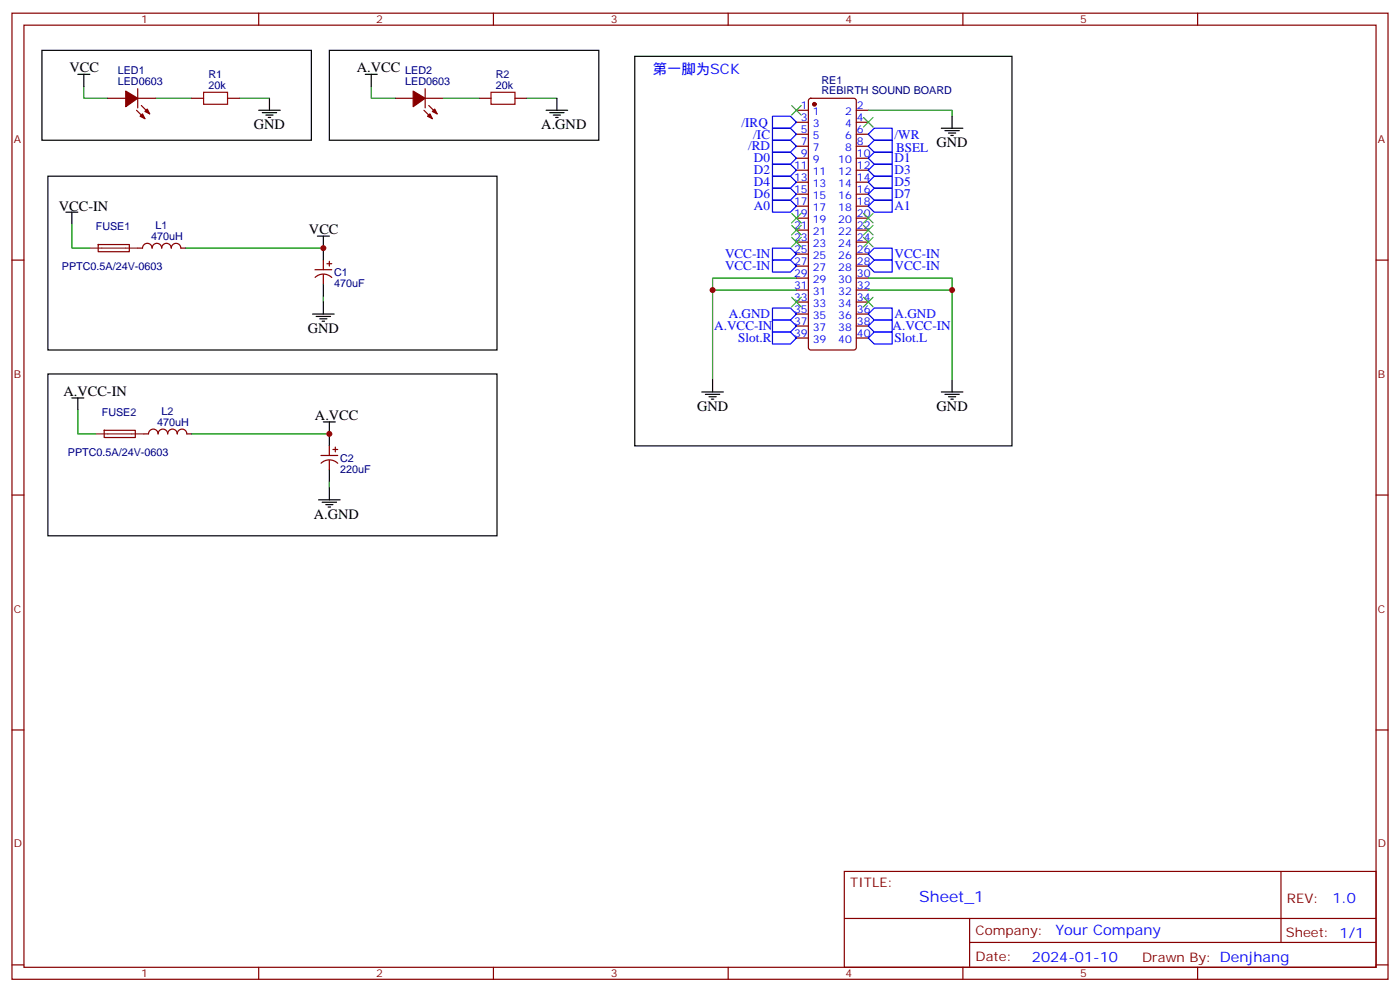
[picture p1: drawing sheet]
<svg xmlns="http://www.w3.org/2000/svg" width="412mm" height="292mm" viewBox="0 0 412 292" stroke-linecap="round" stroke-linejoin="round" font-family="sans-serif">
<g fill="none" stroke="#870000" stroke-width=".35">
<path d="M3.5 3.9h405.4v284.3h-405.4zM7.1 7.4h398.2v277.3h-398.2zM76.2 3.9v3.5M145.3 3.9v3.5M214.5 3.9v3.5M283.6 3.9v3.5M352.8 3.9v3.5M31.7 28.9h5.3M40.2 32.5l2.5 2.4M40.6 28.9h5.3M40.6 26.1v5.7M41.6 31l2.5 2.5"/>
<path d="M56.4 28.9h3.6M67 28.9h3.6M116.4 28.9h5.3M124.9 32.5l2.5 2.4M125.2 28.9h5.3M125.2 26.1v5.7M126.3 31l2.5 2.5M141.1 28.9h3.5M151.7 28.9h3.5M234.6 32.5h3.5M234.6 36h3.5M234.6 39.5h3.5"/>
<path d="M238.4 29.1l.4-.2h12.7l.5 .2 .2 .5v72.7l-.2 .5-.5 .2h-12.7l-.5-.2-.2-.5v-72.7zM252.2 32.5h3.6M252.2 36h3.6M252.2 39.5h3.6M234.6 43h3.5M234.6 46.6h3.5M234.6 50.1h3.5M234.6 53.6h3.5M234.6 57.1h3.5M252.2 43h3.6M252.2 46.6h3.6M252.2 50.1h3.6"/>
<path d="M252.2 53.6h3.6M252.2 57.1h3.6M3.5 76.6h3.6M28.9 72h9.2v2l-9.1 .1zM40.6 73h1.4a1.41 1.41 0 0 1 1.4-1.4 1.41 1.41 0 0 1 1.4 1.4 1.41 1.41 0 0 1 1.4-1.4 1.41 1.41 0 0 1 1.4 1.4 1.41 1.41 0 0 1 1.4-1.4 1.41 1.41 0 0 1 1.4 1.4 1.41 1.41 0 0 1 1.5-1.4 1.41 1.41 0 0 1 1.4 1.4h1.4M92.8 79.4h4.9M95.2 76.6v2.8M96.3 77.6h1.4M97 76.9v1.4M234.6 78.3h3.5M234.6 74.8h3.5M234.6 60.7h3.5"/>
<path d="M234.6 71.3h3.5M234.6 64.2h3.5M234.6 67.7h3.5M252.2 78.3h3.6M252.2 74.8h3.6M252.2 60.7h3.6M252.2 71.3h3.6M252.2 64.2h3.6M252.2 67.7h3.6M405.3 76.6h3.6M92.8 81.6a3.5 3.5 0 0 1 4.9 .1M95.2 80.8v2.8"/>
<path d="M234.6 99.5h3.5M234.6 96h3.5M234.6 92.4h3.5M234.6 88.9h3.5M234.6 85.4h3.5M234.6 81.8h3.5M252.2 99.5h3.6M252.2 96h3.6M252.2 92.4h3.6M252.2 88.9h3.6M252.2 85.4h3.6M252.2 81.8h3.6"/>
<path d="M30.7 126.7l9.1-.1 .1 2.1-9.2 .1zM42.3 127.7h1.4a1.41 1.41 0 0 1 1.5-1.4 1.41 1.41 0 0 1 1.4 1.4 1.41 1.41 0 0 1 1.4-1.4 1.41 1.41 0 0 1 1.4 1.4 1.41 1.41 0 0 1 1.4-1.4 1.41 1.41 0 0 1 1.4 1.4 1.41 1.41 0 0 1 1.4-1.4 1.41 1.41 0 0 1 1.4 1.4h1.4M94.5 134.1h5M94.6 136.3a3.5 3.5 0 0 1 4.9 .1M97 131.2v2.9M97 135.5v2.8M98.1 132.3h1.4M98.8 131.6v1.4M3.5 145.7h3.6M405.3 145.7h3.6M3.5 214.8h3.6M405.3 214.8h3.6"/>
<path d="M248.7 256.5h156.6v28.2h-156.6zM377.3 256.5v20.9M248.7 270.3h156.5M285.6 277.4h119.6M285.6 270.3v14.1M3.5 284h3.6M76.2 284.7v3.5M145.3 284.7v3.5M214.5 284.7v3.5M283.6 284.7v3.5M352.8 284.7v3.5M405.3 284h3.6"/>
</g>
<g fill="#870000" stroke="#870000" stroke-width=".35">
<path d="M37 26.8l3.6 2.1-3.6 2.5z"/>
<path d="M42 33.5l.7 1.4-1.4-.7z"/>
<path d="M43.4 32.1l.7 1.4-1.4-.7z"/>
<path d="M121.7 26.8l3.5 2.1-3.5 2.5z"/>
<path d="M126.6 33.5l.8 1.4-1.5-.7z"/>
<path d="M128.1 32.1l.7 1.4-1.4-.7z"/>
<circle cx="239.9" cy="30.7" r=".53"/>
</g>
<g fill="none" stroke="#00f" stroke-width=".35">
<path d="M227.5 37.7h5.3l1.8 1.8-1.8 1.8h-5.3zM227.5 34.2h5.3l1.8 1.8-1.8 1.7h-5.3zM257.5 37.7h5.3v3.6h-5.3l-1.7-1.8zM227.5 58.9h5.3l1.8 1.8-1.8 1.7h-5.3zM227.5 55.4h5.3l1.8 1.7-1.8 1.8h-5.3zM227.5 51.9h5.3l1.8 1.7-1.8 1.8h-5.3zM227.5 48.3h5.3l1.8 1.8-1.8 1.8h-5.3zM227.5 44.8h5.3l1.8 1.8-1.8 1.7h-5.3zM227.5 41.3h5.3l1.8 1.7-1.8 1.8h-5.3zM255.8 57.1l1.7-1.7h5.3v3.5h-5.3zM255.8 50.1l1.7-1.8h5.3v3.6h-5.3zM255.8 43l1.7-1.7h5.3v3.5h-5.3z"/>
<path d="M257.5 51.9h5.3v3.5h-5.3l-1.7-1.8zM257.5 44.8h5.3v3.5h-5.3l-1.7-1.7zM257.5 58.9h5.3v3.5h-5.3l-1.7-1.7zM227.5 76.6h5.3l1.8 1.7-1.8 1.8h-5.3zM227.5 73h5.3l1.8 1.8-1.8 1.8h-5.3zM255.8 74.8l1.7-1.8h5.3v3.6h-5.3zM257.5 76.6h5.3v3.5h-5.3l-1.7-1.8zM227.5 97.7h5.3l1.8 1.8-1.8 1.7h-5.3zM227.5 94.2h5.3l1.8 1.8-1.8 1.7h-5.3zM227.5 90.7h5.3l1.8 1.7-1.8 1.8h-5.3zM255.8 96l1.7-1.8h5.3v3.5h-5.3zM255.8 99.5l1.7-1.8h5.3v3.5h-5.3z"/>
<path d="M257.5 90.7h5.3v3.5h-5.3l-1.7-1.8z"/>
</g>
<g fill="none" stroke="#000" stroke-width=".35">
<path d="M12.3 14.8h79.4v26.5h-79.4zM97 14.8h79.4v26.5h-79.4zM187 16.6h111.1v114.6h-111.1zM22.9 21.9h3.6M24.7 21.9v3.5M76.2 32.5h6.3M77.3 33.2h4.2M78.3 33.9h2.1M79 34.6h.7M79.4 28.9v3.6M107.6 21.9h3.5M109.4 21.9v3.5"/>
<path d="M160.9 32.5h6.3M161.9 33.2h4.3M163 33.9h2.1M163.7 34.6h.7M164 28.9v3.6M277.3 37.7h6.3M278.3 38.5h4.3M279.4 39.2h2.1M280.1 39.9h.7M280.5 34.2v3.5M14.1 51.9h132.3v51.1h-132.3zM19.4 62.4h3.5"/>
<path d="M21.2 62.4v3.6M93.5 69.5h3.5M95.2 69.5v7.1M92.1 92.4h6.3M93.1 93.1h4.3M94.2 93.8h2.1M94.9 94.5h.7M95.2 83.6v3.5M95.2 88.9v3.5M14.1 110.1h132.3v47.6h-132.3zM21.2 117.1h3.5M22.9 117.1v3.5"/>
<path d="M206.7 115.4h6.4M207.8 116.1h4.2M208.8 116.8h2.2M209.5 117.5h.8M209.9 111.8v3.6M277.3 115.4h6.3M278.3 116.1h4.3M279.4 116.8h2.1M280.1 117.5h.7M280.5 111.8v3.6M95.2 124.2h3.6M97 124.2v7"/>
<path d="M97 138.3v3.5M93.8 147.1h6.4M94.9 147.8h4.2M96 148.5h2.1M96.7 149.2h.7M97 143.6v3.5"/>
</g>
<g fill="none" stroke="#008700" stroke-width=".35">
<path d="M24.7 25.4v3.5h7M45.9 28.9h10.5M70.6 28.9h8.8M109.4 25.4v3.5h7M130.5 28.9h10.6M155.2 28.9h8.8M255.8 32.5h24.7v1.7M21.2 66v7h5.3M54.7 73h40.5M95.2 87.1v1.8M209.9 85.4h24.7M234.6 81.8h-24.7v30"/>
<path d="M255.8 81.8h24.7v30M255.8 85.4h24.7M22.9 120.6v7.1h5.3M56.4 127.7h40.6M97 141.8v1.8"/>
</g>
<g fill="none" stroke="#3c3" stroke-width=".35">
<path d="M233.2 31l2.8 2.9M236 31l-2.8 2.9M254.4 34.6l2.8 2.8M257.2 34.6l-2.8 2.8M233.2 69.8l2.8 2.9M233.2 66.3l2.8 2.8M233.2 62.8l2.8 2.8M236 69.8l-2.8 2.9M236 66.3l-2.8 2.8M236 62.8l-2.8 2.8M254.4 69.8l2.8 2.9M254.4 66.3l2.8 2.8"/>
<path d="M254.4 62.8l2.8 2.8M257.2 69.8l-2.8 2.9M257.2 66.3l-2.8 2.8M257.2 62.8l-2.8 2.8M233.2 87.5l2.8 2.8M236 87.5l-2.8 2.8M254.4 87.5l2.8 2.8M257.2 87.5l-2.8 2.8"/>
</g>
<path d="M26.5 73h14.1M28.2 127.7h14.1" fill="none" stroke="#8c2424" stroke-width=".35"/>
<path d="M60 27.2h7v3.5h-7zM144.6 27.2h7.1v3.5h-7.1z" fill="none" stroke="#a10000" stroke-width=".35"/>
<g fill="#c00">
<circle cx="280.5" cy="85.4" r=".88"/>
<circle cx="209.9" cy="85.4" r=".88"/>
<circle cx="95.3" cy="73" r=".88"/>
<circle cx="97" cy="127.7" r=".88"/>
</g>
<text font-size="4.6" fill="#00f" x="270.8" y="265.5">Sheet_1</text>
<g font-size="4.2">
<text x="20.5" y="21.2">VCC</text>
<text x="105.1" y="21.2">A.VCC</text>
<text x="74.8" y="38.1">GND</text>
<text x="159.5" y="38.1">A.GND</text>
<text x="275.9" y="43.4">GND</text>
<text x="17.3" y="62.1">VCC-IN</text>
<text x="91" y="68.8">VCC</text>
<text x="90.7" y="98.1">GND</text>
<text x="18.7" y="116.4">A.VCC-IN</text>
<text x="92.8" y="123.5">A.VCC</text>
<text x="205.3" y="121">GND</text>
<text x="275.9" y="121">GND</text>
<text x="92.4" y="152.8">A.GND</text>
</g>
<g font-size="4.2" fill="#00f">
<text x="192.3" y="21.9">第一脚为SCK</text>
<text x="392.5" y="265.7">1.0</text>
<text x="310.9" y="275.3">Your Company</text>
<text x="304" y="283.1">2024-01-10</text>
</g>
<g font-size="3.9" fill="#00f">
<text x="218.5" y="37.2">/IRQ</text>
<text x="221.9" y="40.8">/IC</text>
<text x="263.5" y="40.8">/WR</text>
<text x="220.4" y="44.3">/RD</text>
<text x="222.1" y="47.8">D0</text>
<text x="263.5" y="47.7">D1</text>
<text x="264" y="44.8">BSEL</text>
<text x="222.1" y="51.3">D2</text>
<text x="263.5" y="51.3">D3</text>
<text x="222.1" y="58.3">D6</text>
<text x="222.1" y="54.8">D4</text>
<text x="263.5" y="58.3">D7</text>
<text x="263.5" y="54.8">D5</text>
<text x="222.1" y="61.9">A0</text>
<text x="263.5" y="61.8">A1</text>
<text x="213.6" y="76">VCC-IN</text>
<text x="263.5" y="76">VCC-IN</text>
<text x="213.6" y="79.6">VCC-IN</text>
<text x="263.5" y="79.6">VCC-IN</text>
<text x="214.7" y="93.7">A.GND</text>
<text x="263.5" y="93.7">A.GND</text>
<text x="210.4" y="97.2">A.VCC-IN</text>
<text x="217.4" y="100.7">Slot.R</text>
<text x="262.9" y="97.2">A.VCC-IN</text>
<text x="263.5" y="100.8">Slot.L</text>
</g>
<g font-size="3.9" fill="#800">
<text x="250.5" y="261.1">TITLE:</text>
<text x="379.1" y="265.7">REV:</text>
<text x="287.4" y="275.3">Company:</text>
<text x="378.7" y="275.9">Sheet: 1/1</text>
<text x="287.4" y="282.9">Date:</text>
<text x="336.4" y="283">Drawn By: Denjhang</text>
</g>
<g font-size="3.2" fill="#800">
<text x="41.6" y="6.9">1</text>
<text x="110.8" y="6.9">2</text>
<text x="179.9" y="6.9">3</text>
<text x="249.1" y="6.9">4</text>
<text x="318.2" y="6.9">5</text>
<text x="4.1" y="42">A</text>
<text x="405.9" y="42">A</text>
<text x="4.1" y="111.1">B</text>
<text x="405.9" y="111.1">B</text>
<text x="4.1" y="180.3">C</text>
<text x="405.9" y="180.3">C</text>
<text x="4.1" y="249.4">D</text>
<text x="405.9" y="249.4">D</text>
<text x="41.6" y="287.7">1</text>
<text x="110.8" y="287.7">2</text>
<text x="179.9" y="287.7">3</text>
<text x="249.1" y="287.7">4</text>
<text x="318.2" y="287.7">5</text>
</g>
<g font-size="3.2" fill="#000080">
<text x="34.7" y="21.9">LED1</text>
<text x="61.4" y="22.9">R1</text>
<text x="119.4" y="21.9">LED2</text>
<text x="146.1" y="22.9">R2</text>
<text x="34.7" y="25">LED0603</text>
<text x="61.4" y="26.1">20k</text>
<text x="119.4" y="25">LED0603</text>
<text x="146.1" y="26.1">20k</text>
<text x="242" y="27.8">REBIRTH SOUND BOARD</text>
<text x="242" y="24.7">RE1</text>
<text x="28.2" y="67.8">FUSE1</text>
<text x="44.5" y="70.6">470uH</text>
<text x="45.8" y="67.4">L1</text>
<text x="18.2" y="79.5">PPTC0.5A/24V-0603</text>
<text x="98.4" y="81.2">C1</text>
<text x="98.4" y="84.4">470uF</text>
<text x="30" y="122.5">FUSE2</text>
<text x="46.3" y="125.3">470uH</text>
<text x="47.6" y="122">L2</text>
<text x="20" y="134.1">PPTC0.5A/24V-0603</text>
<text x="100.2" y="135.9">C2</text>
<text x="100.2" y="139.1">220uF</text>
</g>
<g font-size="3.2" fill="#00f">
<text x="235.9" y="32.1">1</text>
<text x="235.9" y="35.6">3</text>
<text x="239.4" y="33.9">1</text>
<text x="248.9" y="33.9">2</text>
<text x="252.4" y="35.6">4</text>
<text x="252.4" y="32.1">2</text>
<text x="235.9" y="39.2">5</text>
<text x="239.4" y="37.4">3</text>
<text x="239.4" y="40.9">5</text>
<text x="248.9" y="40.9">6</text>
<text x="248.9" y="37.4">4</text>
<text x="252.4" y="39.2">6</text>
<text x="235.9" y="42.7">7</text>
<text x="235.9" y="46.2">9</text>
<text x="239.4" y="44.4">7</text>
<text x="239.4" y="48">9</text>
<text x="246.9" y="48">10</text>
<text x="248.9" y="44.4">8</text>
<text x="252.4" y="46.2">10</text>
<text x="252.4" y="42.7">8</text>
<text x="233.9" y="49.7">11</text>
<text x="233.9" y="53.3">13</text>
<text x="239.4" y="51.5">11</text>
<text x="246.9" y="51.5">12</text>
<text x="252.4" y="53.3">14</text>
<text x="252.4" y="49.7">12</text>
<text x="233.9" y="56.8">15</text>
<text x="239.4" y="55">13</text>
<text x="239.4" y="58.6">15</text>
<text x="246.9" y="58.6">16</text>
<text x="246.9" y="55">14</text>
<text x="252.4" y="56.8">16</text>
<text x="233.9" y="60.3">17</text>
<text x="233.9" y="63.9">19</text>
<text x="239.4" y="62.1">17</text>
<text x="239.4" y="65.6">19</text>
<text x="246.9" y="65.6">20</text>
<text x="246.9" y="62.1">18</text>
<text x="252.4" y="63.9">20</text>
<text x="252.4" y="60.3">18</text>
<text x="233.9" y="67.4">21</text>
<text x="233.9" y="70.9">23</text>
<text x="239.4" y="69.1">21</text>
<text x="246.9" y="69.1">22</text>
<text x="252.4" y="70.9">24</text>
<text x="252.4" y="67.4">22</text>
<text x="233.9" y="74.4">25</text>
<text x="233.9" y="78">27</text>
<text x="239.4" y="72.7">23</text>
<text x="239.4" y="76.2">25</text>
<text x="246.9" y="76.2">26</text>
<text x="246.9" y="72.7">24</text>
<text x="252.4" y="78">28</text>
<text x="252.4" y="74.4">26</text>
<text x="233.9" y="81.5">29</text>
<text x="239.4" y="79.7">27</text>
<text x="239.4" y="83.3">29</text>
<text x="246.9" y="83.3">30</text>
<text x="246.9" y="79.7">28</text>
<text x="252.4" y="81.5">30</text>
<text x="233.9" y="85">31</text>
<text x="233.9" y="88.5">33</text>
<text x="239.4" y="86.8">31</text>
<text x="246.9" y="86.8">32</text>
<text x="252.4" y="88.5">34</text>
<text x="252.4" y="85">32</text>
<text x="233.9" y="92.1">35</text>
<text x="233.9" y="95.6">37</text>
<text x="239.4" y="90.3">33</text>
<text x="239.4" y="93.8">35</text>
<text x="246.9" y="93.8">36</text>
<text x="246.9" y="90.3">34</text>
<text x="252.4" y="95.6">38</text>
<text x="252.4" y="92.1">36</text>
<text x="233.9" y="99.1">39</text>
<text x="239.4" y="97.4">37</text>
<text x="239.4" y="100.9">39</text>
<text x="246.9" y="100.9">40</text>
<text x="246.9" y="97.4">38</text>
<text x="252.4" y="99.1">40</text>
</g>
</svg>
